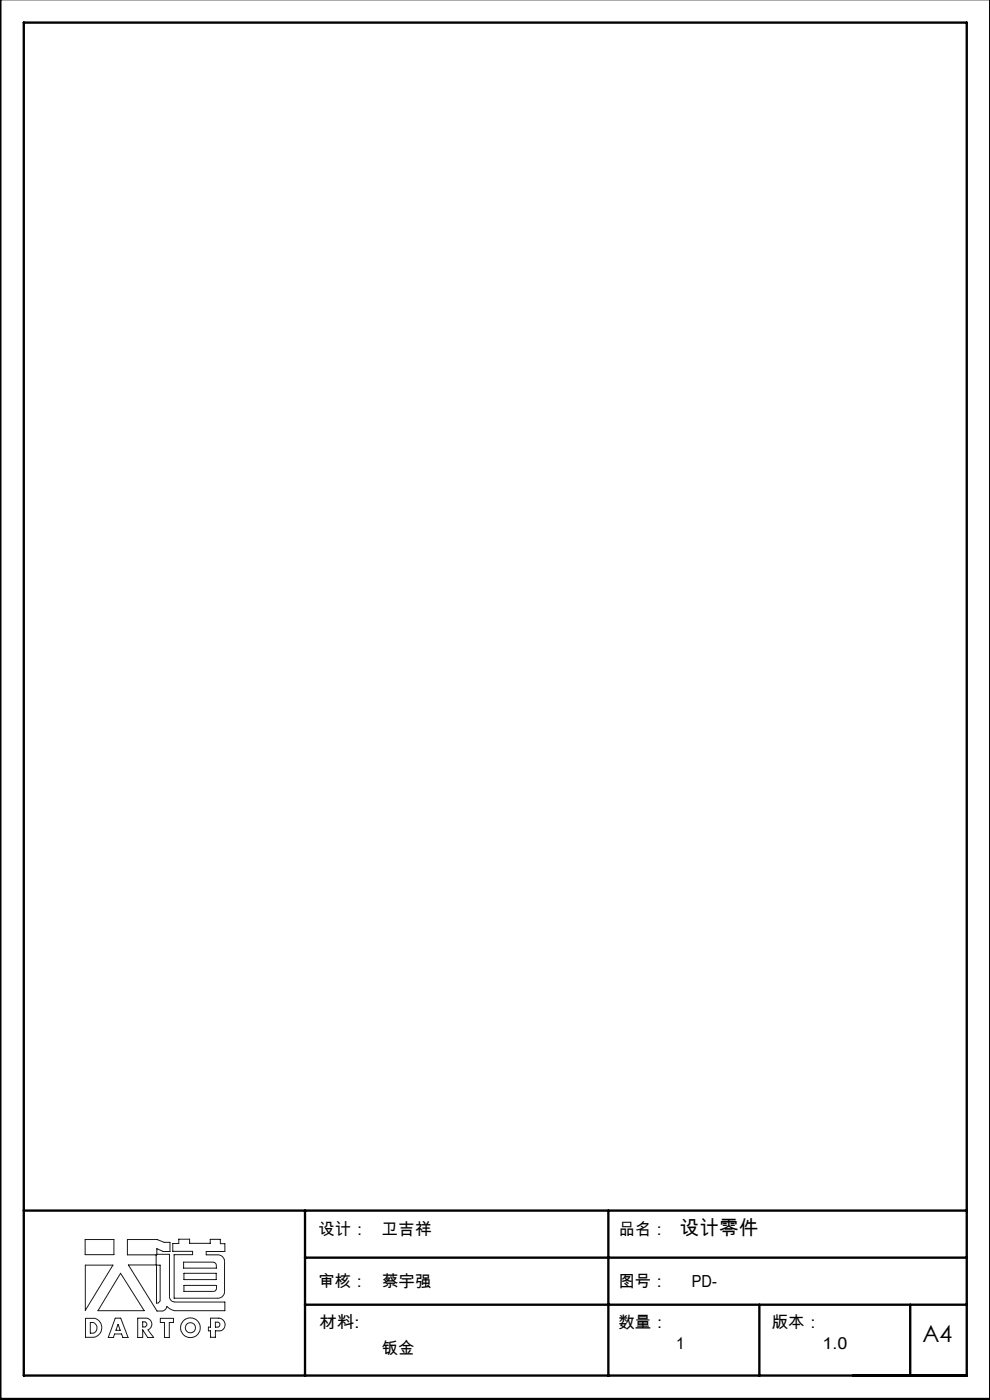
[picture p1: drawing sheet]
<svg xmlns="http://www.w3.org/2000/svg" width="210mm" height="297mm" viewBox="0 0 210 297" stroke-linecap="round" stroke-linejoin="round" font-family="sans-serif">
<g fill="none" stroke="#191924" stroke-width=".21">
<path d="M18.1 263h6.1v3.2h-6.1zM18.1 268.4h5.9l-5.9 9.6zM18.1 279.7h2a2.07 2.07 0 0 1 1.5 2.1 2.07 2.07 0 0 1-1.8 1.9h-1.7zM24.4 279.6h1.2l1.6 4.1h-1.1l-.3-.7h-1.5l-.2 .7h-1.1zM25.6 270.1l5 8h-9.8zM27 263h6.3l1.6 .6h1.2v1.9h-1.5l-1.3-.6v1.2h2.6v9a1.2 1.2 0 0 0 1.2 1.1h10.6v1.9h-10.6l-.6-.2-1-.7-.1 .1a1.23 1.23 0 0 1-.9 .8h-1.2l-6.1-9.7h5.9v-2.2h-6.1zM29.2 279.6h2a1.29 1.29 0 0 1 1 1.2 1.29 1.29 0 0 1-.8 1.3l1.2 1.6h-1.3l-1-1.6v1.6h-1.1zM33.2 268.4h.8v7.6l-.5 .4h-.3zM34 279.7h2.8v.9h-.9v3.1h-1v-3.1h-.9zM36.7 263.8h1.2v-.9h2.3v.9h4.4v-.9h2.1v.9h1v1.7h-4v.7h2.5a1.39 1.39 0 0 1 1.4 1.4v6.4a1.44 1.44 0 0 1-1.4 1.4h-9.3v-9.2h4v-.7h-4.2zM38.9 267.8h6.3a.72 .72 0 0 1 .7 .7v.5h-7zM39 272.7h6.9v.6a.72 .72 0 0 1-.7 .7h-6.2z"/>
<path d="M39 270.1h6.9v1.4h-6.9zM44.7 279.6h1.8a1.38 1.38 0 0 1 1.2 1.3 1.38 1.38 0 0 1-.9 1.4h-1.1v1.4h-1v-1.4h-.5v-.8h.5zM19.2 280.6h.6a1.23 1.23 0 0 1 .8 1.1 1.23 1.23 0 0 1-.7 1.1h-.7zM25 280.9l.5 1.3h-.9zM30.3 280.4l.6 .1a.54 .54 0 0 1 .3 .6 .54 .54 0 0 1-.5 .4h-.4zM45.7 280.5h.5a.55 .55 0 0 1 .4 .5 .55 .55 0 0 1-.4 .5h-.5z"/>
<circle cx="40.4" cy="281.7" r="1.07"/>
<circle cx="40.4" cy="281.7" r="2.09"/>
</g>
<path d="M.1 -.1v296.9h209.9v-296.9M5 4.8h200.1v287h-200.1zM5 256.8h200.1M64.7 256.8v35.1M129 256.8v35.1M64.7 266.8h140.4M64.7 276.8h140.4M161.1 276.8v15M193.1 276.8v15" fill="none" stroke="#000" stroke-width=".5"/>
<text font-size="4.9" x="195.7" y="284.8">A4</text>
<text font-size="4.2" x="144.2" y="262">设计零件</text>
<g font-size="3.5">
<text x="67.6" y="262">设计：</text>
<text x="81" y="262">卫吉祥</text>
<text x="131.3" y="262">品名：</text>
<text x="67.6" y="273">审核：</text>
<text x="81" y="273">蔡宇强</text>
<text x="131.2" y="273">图号：</text>
<text x="146.8" y="273">PD-</text>
<text x="67.7" y="281.6">材料:</text>
<text x="131.2" y="281.6">数量：</text>
<text x="163.7" y="281.6">版本：</text>
<text x="81" y="287.3">钣金</text>
<text x="143.4" y="286.1">1</text>
<text x="174.5" y="286.1">1.0</text>
</g>
</svg>
